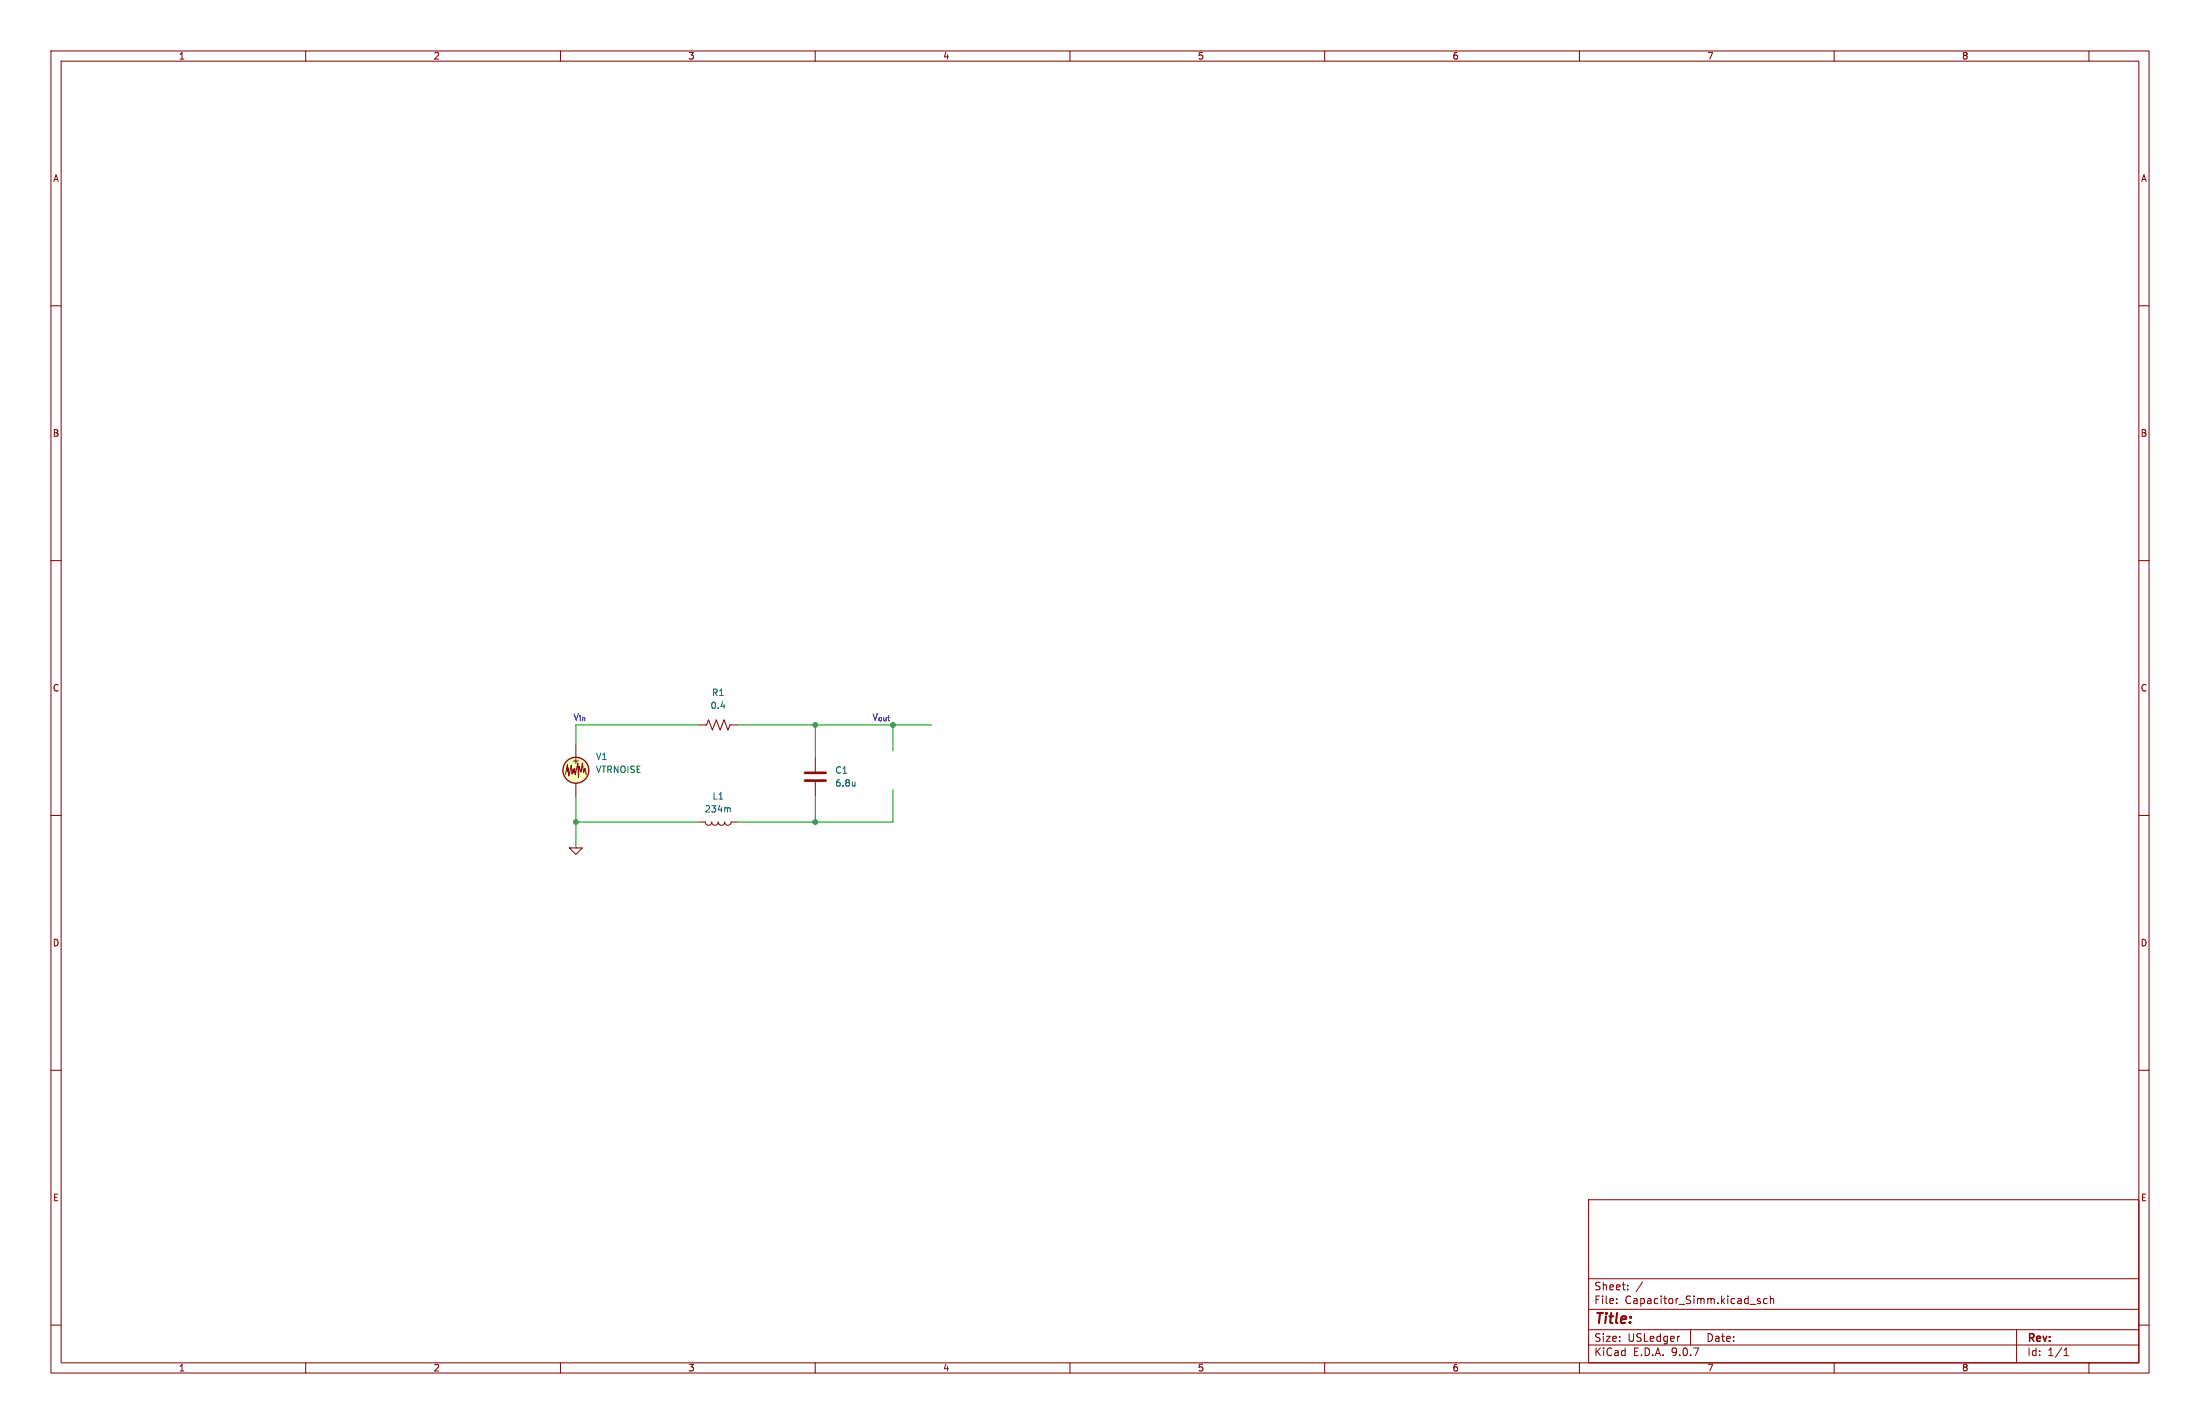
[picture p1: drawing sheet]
(kicad_sch
 (version 20250114)
 (generator "eeschema")
 (generator_version "9.0")
 (paper "USLedger")
 (lib_symbols
  (symbol "Device:C"
   (pin_numbers (hide yes))
   (pin_names
    (offset 0.254)) (exclude_from_sim no) (in_bom yes) (on_board yes)
   (property "Reference" "C" (at 0.635 2.54 0) (effects (font (size 1.27 1.27)) (justify left)))
   (property "Value" "C" (at 0.635 -2.54 0) (effects (font (size 1.27 1.27)) (justify left)))
   (property "Footprint" "" (at 0.9652 -3.81 0) (effects (font (size 1.27 1.27)) (hide yes)))
   (property "Datasheet" "~" (at 0 0 0) (effects (font (size 1.27 1.27)) (hide yes)))
   (property "Description" "Unpolarized capacitor" (at 0 0 0) (effects (font (size 1.27 1.27)) (hide yes)))
   (symbol "C_0_1"
    (polyline (pts (xy -2.032 0.762) (xy 2.032 0.762)) (stroke (width 0.508) (type default)) (fill (type none)))
    (polyline (pts (xy -2.032 -0.762) (xy 2.032 -0.762)) (stroke (width 0.508) (type default)) (fill (type none))))
   (symbol "C_1_1"
    (pin passive line (at 0 3.81 270) (length 2.794) (name "~" (effects (font (size 1.27 1.27)))) (number "1" (effects (font (size 1.27 1.27)))))
    (pin passive line (at 0 -3.81 90) (length 2.794) (name "~" (effects (font (size 1.27 1.27)))) (number "2" (effects (font (size 1.27 1.27))))))
   (embedded_fonts no))
  (symbol "Device:L"
   (pin_numbers (hide yes))
   (pin_names
    (offset 1.016) (hide yes)) (exclude_from_sim no) (in_bom yes) (on_board yes)
   (property "Reference" "L" (at -1.27 0 90) (effects (font (size 1.27 1.27))))
   (property "Value" "L" (at 1.905 0 90) (effects (font (size 1.27 1.27))))
   (property "Footprint" "" (at 0 0 0) (effects (font (size 1.27 1.27)) (hide yes)))
   (property "Datasheet" "~" (at 0 0 0) (effects (font (size 1.27 1.27)) (hide yes)))
   (property "Description" "Inductor" (at 0 0 0) (effects (font (size 1.27 1.27)) (hide yes)))
   (symbol "L_0_1"
    (arc (start 0 2.54) (mid 0.6323 1.905) (end 0 1.27) (stroke (width 0) (type default)) (fill (type none)))
    (arc (start 0 1.27) (mid 0.6323 0.635) (end 0 0) (stroke (width 0) (type default)) (fill (type none)))
    (arc (start 0 0) (mid 0.6323 -0.635) (end 0 -1.27) (stroke (width 0) (type default)) (fill (type none)))
    (arc (start 0 -1.27) (mid 0.6323 -1.905) (end 0 -2.54) (stroke (width 0) (type default)) (fill (type none))))
   (symbol "L_1_1"
    (pin passive line (at 0 3.81 270) (length 1.27) (name "1" (effects (font (size 1.27 1.27)))) (number "1" (effects (font (size 1.27 1.27)))))
    (pin passive line (at 0 -3.81 90) (length 1.27) (name "2" (effects (font (size 1.27 1.27)))) (number "2" (effects (font (size 1.27 1.27))))))
   (embedded_fonts no))
  (symbol "Device:R_US"
   (pin_numbers (hide yes))
   (pin_names
    (offset 0)) (exclude_from_sim no) (in_bom yes) (on_board yes)
   (property "Reference" "R" (at 2.54 0 90) (effects (font (size 1.27 1.27))))
   (property "Value" "R_US" (at -2.54 0 90) (effects (font (size 1.27 1.27))))
   (property "Footprint" "" (at 1.016 -0.254 90) (effects (font (size 1.27 1.27)) (hide yes)))
   (property "Datasheet" "~" (at 0 0 0) (effects (font (size 1.27 1.27)) (hide yes)))
   (property "Description" "Resistor, US symbol" (at 0 0 0) (effects (font (size 1.27 1.27)) (hide yes)))
   (symbol "R_US_0_1"
    (polyline (pts (xy 0 2.286) (xy 0 2.54)) (stroke (width 0) (type default)) (fill (type none)))
    (polyline (pts (xy 0 2.286) (xy 1.016 1.905) (xy 0 1.524) (xy -1.016 1.143) (xy 0 0.762)) (stroke (width 0) (type default)) (fill (type none)))
    (polyline (pts (xy 0 0.762) (xy 1.016 0.381) (xy 0 0) (xy -1.016 -0.381) (xy 0 -0.762)) (stroke (width 0) (type default)) (fill (type none)))
    (polyline (pts (xy 0 -0.762) (xy 1.016 -1.143) (xy 0 -1.524) (xy -1.016 -1.905) (xy 0 -2.286)) (stroke (width 0) (type default)) (fill (type none)))
    (polyline (pts (xy 0 -2.286) (xy 0 -2.54)) (stroke (width 0) (type default)) (fill (type none))))
   (symbol "R_US_1_1"
    (pin passive line (at 0 3.81 270) (length 1.27) (name "~" (effects (font (size 1.27 1.27)))) (number "1" (effects (font (size 1.27 1.27)))))
    (pin passive line (at 0 -3.81 90) (length 1.27) (name "~" (effects (font (size 1.27 1.27)))) (number "2" (effects (font (size 1.27 1.27))))))
   (embedded_fonts no))
  (symbol "Simulation_SPICE:0"
   (power)
   (pin_numbers (hide yes))
   (pin_names
    (offset 0) (hide yes)) (exclude_from_sim no) (in_bom yes) (on_board yes)
   (property "Reference" "#GND" (at 0 -5.08 0) (effects (font (size 1.27 1.27)) (hide yes)))
   (property "Value" "0" (at 0 -2.54 0) (effects (font (size 1.27 1.27))))
   (property "Footprint" "" (at 0 0 0) (effects (font (size 1.27 1.27)) (hide yes)))
   (property "Datasheet" "https://ngspice.sourceforge.io/docs/ngspice-html-manual/manual.xhtml#subsec_Circuit_elements__device" (at 0 -10.16 0) (effects (font (size 1.27 1.27)) (hide yes)))
   (property "Description" "0V reference potential for simulation" (at 0 -7.62 0) (effects (font (size 1.27 1.27)) (hide yes)))
   (symbol "0_0_1"
    (polyline (pts (xy -1.27 0) (xy 0 -1.27) (xy 1.27 0) (xy -1.27 0)) (stroke (width 0) (type default)) (fill (type none))))
   (symbol "0_1_1"
    (pin power_in line (at 0 0 0) (length 0) (name "~" (effects (font (size 1.016 1.016)))) (number "1" (effects (font (size 1.016 1.016))))))
   (embedded_fonts no))
  (symbol "Simulation_SPICE:VTRNOISE"
   (pin_numbers (hide yes))
   (pin_names
    (offset 0.0254)) (exclude_from_sim no) (in_bom yes) (on_board yes)
   (property "Reference" "V" (at 2.54 2.54 0) (effects (font (size 1.27 1.27)) (justify left)))
   (property "Value" "VTRNOISE" (at 2.54 0 0) (effects (font (size 1.27 1.27)) (justify left)))
   (property "Footprint" "" (at 0 0 0) (effects (font (size 1.27 1.27)) (hide yes)))
   (property "Datasheet" "https://ngspice.sourceforge.io/docs/ngspice-html-manual/manual.xhtml#subsec_Transient_noise_source" (at 0 0 0) (effects (font (size 1.27 1.27)) (hide yes)))
   (property "Description" "Voltage source, transient noise" (at 0 0 0) (effects (font (size 1.27 1.27)) (hide yes)))
   (property "Sim.Pins" "1=+ 2=-" (at 0 0 0) (effects (font (size 1.27 1.27)) (hide yes)))
   (property "Sim.Params" "rms=20n dt=500p ac=0 ph=0" (at 2.54 -2.54 0) (effects (font (size 1.27 1.27)) (justify left)))
   (property "Sim.Device" "V" (at 0 0 0) (effects (font (size 1.27 1.27)) (justify left) (hide yes)))
   (property "Sim.Type" "WHITENOISE" (at 0 0 0) (effects (font (size 1.27 1.27)) (hide yes)))
   (symbol "VTRNOISE_0_0"
    (text "+" (at 0 1.905 0) (effects (font (size 1.27 1.27)))))
   (symbol "VTRNOISE_0_1"
    (polyline (pts (xy -2.032 -0.762) (xy -1.651 1.143) (xy -1.651 -0.254) (xy -1.524 0.508) (xy -1.397 -1.143) (xy -0.889 1.016) (xy -0.762 -0.762) (xy -0.508 0.254) (xy -0.381 -0.508) (xy -0.254 0.381) (xy -0.127 -0.889) (xy 0.381 1.397) (xy 0.508 -1.397) (xy 0.635 0.762) (xy 1.016 -0.381) (xy 1.27 1.397) (xy 1.524 -0.508) (xy 1.778 0.381) (xy 2.032 -0.889)) (stroke (width 0) (type default)) (fill (type none)))
    (circle (center 0 0) (radius 2.54) (stroke (width 0.254) (type default)) (fill (type background))))
   (symbol "VTRNOISE_1_1"
    (pin passive line (at 0 5.08 270) (length 2.54) (name "~" (effects (font (size 1.27 1.27)))) (number "1" (effects (font (size 1.27 1.27)))))
    (pin passive line (at 0 -5.08 90) (length 2.54) (name "~" (effects (font (size 1.27 1.27)))) (number "2" (effects (font (size 1.27 1.27))))))
   (embedded_fonts no)))
 (text "V_{out}\n"
  (exclude_from_sim no)
  (at 172.974 140.97 0)
  (effects (font (size 1.27 1.27))))
 (text "V_{in}"
  (exclude_from_sim no)
  (at 113.792 140.97 0)
  (effects (font (size 1.27 1.27))))
 (junction
  (at 113.03 161.29)
  (diameter 0)
  (color 0 0 0 0))
 (junction
  (at 160.02 142.24)
  (diameter 0)
  (color 0 0 0 0))
 (junction
  (at 175.26 142.24)
  (diameter 0)
  (color 0 0 0 0))
 (junction
  (at 160.02 161.29)
  (diameter 0)
  (color 0 0 0 0))
 (wire
  (pts (xy 160.02 142.24) (xy 175.26 142.24))
  (stroke (width 0) (type default)))
 (wire
  (pts (xy 113.03 142.24) (xy 137.16 142.24))
  (stroke (width 0) (type default)))
 (wire
  (pts (xy 175.26 161.29) (xy 160.02 161.29))
  (stroke (width 0) (type default)))
 (wire
  (pts (xy 113.03 146.05) (xy 113.03 142.24))
  (stroke (width 0) (type default)))
 (wire
  (pts (xy 175.26 142.24) (xy 175.26 147.32))
  (stroke (width 0) (type default)))
 (wire
  (pts (xy 113.03 161.29) (xy 113.03 166.37))
  (stroke (width 0) (type default)))
 (wire
  (pts (xy 175.26 154.94) (xy 175.26 161.29))
  (stroke (width 0) (type default)))
 (wire
  (pts (xy 144.78 142.24) (xy 160.02 142.24))
  (stroke (width 0) (type default)))
 (wire
  (pts (xy 113.03 161.29) (xy 137.16 161.29))
  (stroke (width 0) (type default)))
 (wire
  (pts (xy 160.02 161.29) (xy 144.78 161.29))
  (stroke (width 0) (type default)))
 (wire
  (pts (xy 160.02 156.21) (xy 160.02 161.29))
  (stroke (width 0) (type default)))
 (wire
  (pts (xy 160.02 142.24) (xy 160.02 148.59))
  (stroke (width 0) (type default)))
 (wire
  (pts (xy 113.03 156.21) (xy 113.03 161.29))
  (stroke (width 0) (type default)))
 (wire
  (pts (xy 175.26 142.24) (xy 182.88 142.24))
  (stroke (width 0) (type default)))
 (symbol
  (lib_id "Device:R_US")
  (at 140.97 142.24 90)
  (unit 1)
  (exclude_from_sim no)
  (in_bom yes)
  (on_board yes)
  (dnp no)
  (fields_autoplaced yes)
  (property "Reference" "R1" (at 140.97 135.89 90) (effects (font (size 1.27 1.27))))
  (property "Value" "0.4" (at 140.97 138.43 90) (effects (font (size 1.27 1.27))))
  (property "Footprint" "" (at 141.224 141.224 90) (effects (font (size 1.27 1.27)) (hide yes)))
  (property "Datasheet" "~" (at 140.97 142.24 0) (effects (font (size 1.27 1.27)) (hide yes)))
  (property "Description" "Resistor, US symbol" (at 140.97 142.24 0) (effects (font (size 1.27 1.27)) (hide yes)))
  (pin "2")
  (pin "1"))
 (symbol
  (lib_id "Device:L")
  (at 140.97 161.29 270)
  (unit 1)
  (exclude_from_sim no)
  (in_bom yes)
  (on_board yes)
  (dnp no)
  (fields_autoplaced yes)
  (property "Reference" "L1" (at 140.97 156.21 90) (effects (font (size 1.27 1.27))))
  (property "Value" "234m" (at 140.97 158.75 90) (effects (font (size 1.27 1.27))))
  (property "Footprint" "" (at 140.97 161.29 0) (effects (font (size 1.27 1.27)) (hide yes)))
  (property "Datasheet" "~" (at 140.97 161.29 0) (effects (font (size 1.27 1.27)) (hide yes)))
  (property "Description" "Inductor" (at 140.97 161.29 0) (effects (font (size 1.27 1.27)) (hide yes)))
  (pin "2")
  (pin "1"))
 (symbol
  (lib_id "Device:C")
  (at 160.02 152.4 0)
  (unit 1)
  (exclude_from_sim no)
  (in_bom yes)
  (on_board yes)
  (dnp no)
  (fields_autoplaced yes)
  (property "Reference" "C1" (at 163.83 151.1299 0) (effects (font (size 1.27 1.27)) (justify left)))
  (property "Value" "6.8u" (at 163.83 153.6699 0) (effects (font (size 1.27 1.27)) (justify left)))
  (property "Footprint" "" (at 160.9852 156.21 0) (effects (font (size 1.27 1.27)) (hide yes)))
  (property "Datasheet" "~" (at 160.02 152.4 0) (effects (font (size 1.27 1.27)) (hide yes)))
  (property "Description" "Unpolarized capacitor" (at 160.02 152.4 0) (effects (font (size 1.27 1.27)) (hide yes)))
  (pin "1")
  (pin "2"))
 (symbol
  (lib_id "Simulation_SPICE:0")
  (at 113.03 166.37 0)
  (unit 1)
  (exclude_from_sim no)
  (in_bom yes)
  (on_board yes)
  (dnp no)
  (fields_autoplaced yes)
  (property "Reference" "#GND01" (at 113.03 171.45 0) (effects (font (size 1.27 1.27)) (hide yes)))
  (property "Value" "0" (at 113.03 163.83 0) (effects (font (size 1.27 1.27)) (hide yes)))
  (property "Footprint" "" (at 113.03 166.37 0) (effects (font (size 1.27 1.27)) (hide yes)))
  (property "Datasheet" "https://ngspice.sourceforge.io/docs/ngspice-html-manual/manual.xhtml#subsec_Circuit_elements__device" (at 113.03 176.53 0) (effects (font (size 1.27 1.27)) (hide yes)))
  (property "Description" "0V reference potential for simulation" (at 113.03 173.99 0) (effects (font (size 1.27 1.27)) (hide yes)))
  (pin "1"))
 (symbol
  (lib_id "Simulation_SPICE:VTRNOISE")
  (at 113.03 151.13 0)
  (unit 1)
  (exclude_from_sim no)
  (in_bom yes)
  (on_board yes)
  (dnp no)
  (fields_autoplaced yes)
  (property "Reference" "V1" (at 116.84 148.4601 0) (effects (font (size 1.27 1.27)) (justify left)))
  (property "Value" "VTRNOISE" (at 116.84 151.0001 0) (effects (font (size 1.27 1.27)) (justify left)))
  (property "Footprint" "" (at 113.03 151.13 0) (effects (font (size 1.27 1.27)) (hide yes)))
  (property "Datasheet" "https://ngspice.sourceforge.io/docs/ngspice-html-manual/manual.xhtml#subsec_Transient_noise_source" (at 113.03 151.13 0) (effects (font (size 1.27 1.27)) (hide yes)))
  (property "Description" "Voltage source, transient noise" (at 113.03 151.13 0) (effects (font (size 1.27 1.27)) (hide yes)))
  (property "Sim.Pins" "1=+ 2=-" (at 113.03 151.13 0) (effects (font (size 1.27 1.27)) (hide yes)))
  (property "Sim.Device" "V" (at 113.03 151.13 0) (effects (font (size 1.27 1.27)) (justify left) (hide yes)))
  (property "Sim.Type" "RANDUNIFORM" (at 113.03 151.13 0) (effects (font (size 1.27 1.27)) (hide yes)))
  (property "Sim.Params" "ts=0.01 td=0 range=2.58 offset=2.5 ac=0.3" (at 113.03 151.13 0) (effects (font (size 1.27 1.27)) (hide yes)))
  (pin "2")
  (pin "1"))
 (sheet_instances
  (path ""
   (page "1")))
 (embedded_fonts no))
